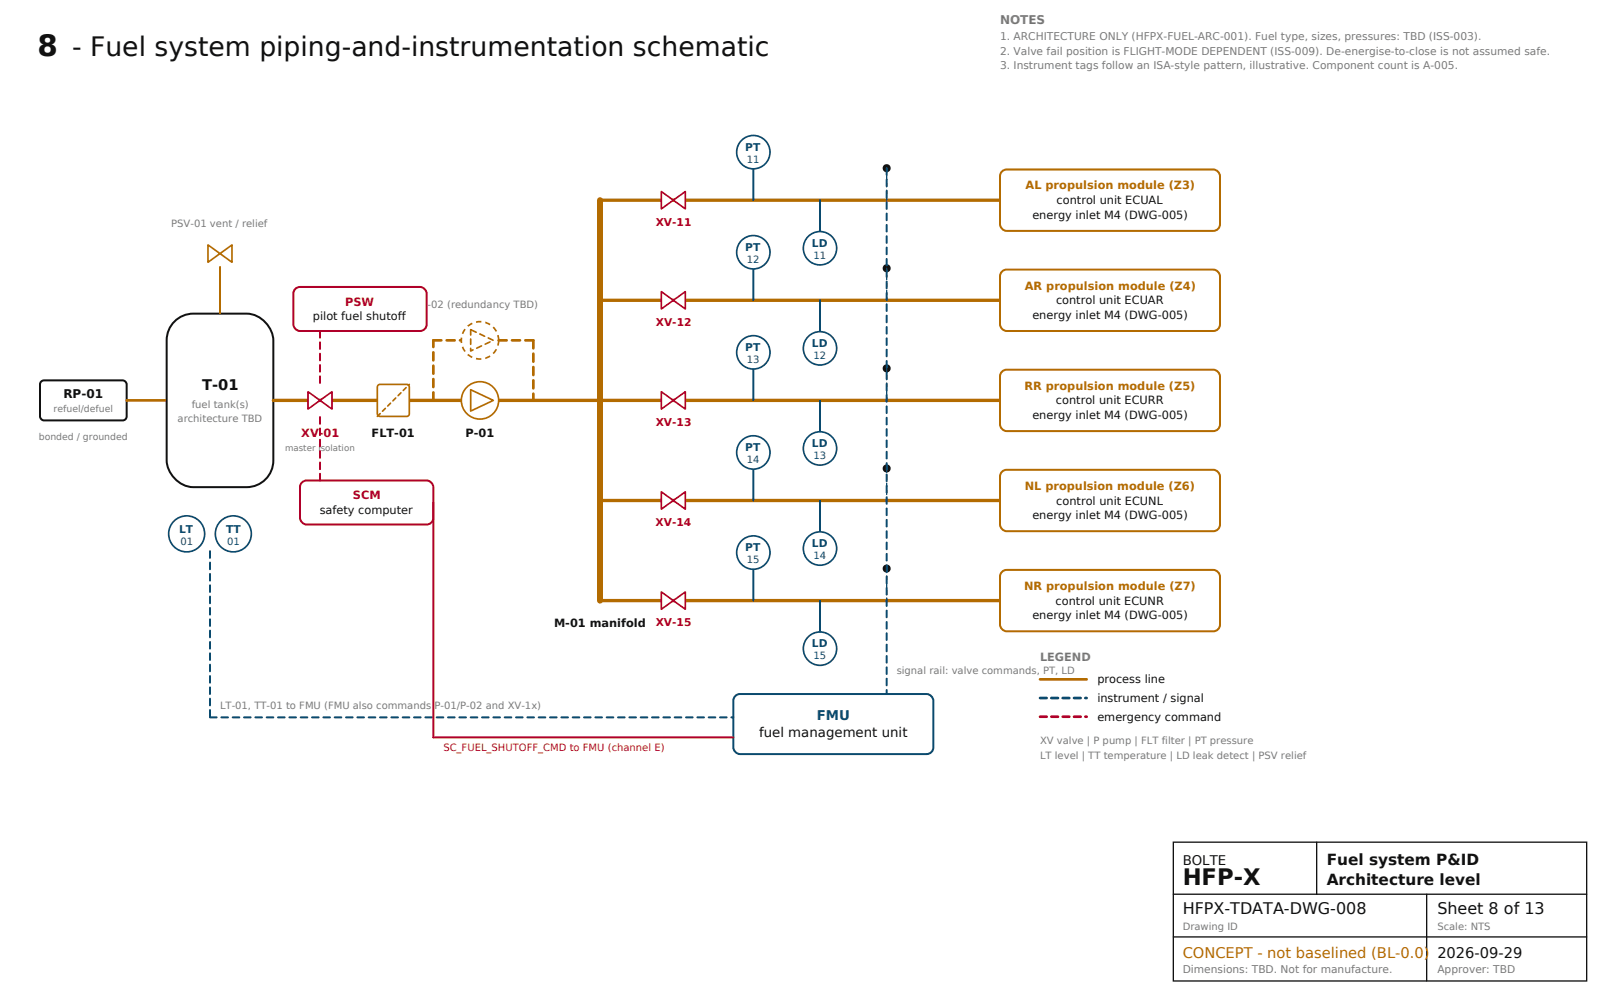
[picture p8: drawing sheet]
<svg xmlns="http://www.w3.org/2000/svg" width="635mm" height="397mm" viewBox="0 0 635 397" stroke-linecap="round" stroke-linejoin="round" font-family="sans-serif">
<path d="M16.2 151.5l1.3-.7 31.7 .1 .8 .6 .3 .9v12.7a1.59 1.59 0 0 1-1.6 1.6l-31.7-.1-.8-.6-.3-.9v-12.7z" fill="#fff" stroke="#111" stroke-width=".79" stroke-linecap="butt"/>
<path d="M50.3 158.7h15.8" fill="none" stroke="#b36b00" stroke-width="1.1"/>
<path d="M69.7 127a10.5 10.5 0 0 1 7-2.6h21.2a11.3 11.3 0 0 1 10.6 10.5v47.7a10.6 10.6 0 0 1-10.6 10.5h-21.2a11.3 11.3 0 0 1-10.6-10.5v-47.7a10.6 10.6 0 0 1 3.6-7.9z" fill="#fff" stroke="#111" stroke-width=".79" stroke-linecap="butt"/>
<path d="M87.3 105.8v18.6" fill="none" stroke="#b36b00" stroke-width=".79"/>
<g fill="#fff" stroke="#b36b00" stroke-width=".66">
<path d="M82.5 97.1l4.8 3.4-4.8 3.5z"/>
<path d="M87.3 100.5l4.8-3.4v6.9z"/>
</g>
<g fill="#fff" stroke="#0a4a6e" stroke-width=".66" stroke-linecap="butt">
<circle cx="74.1" cy="211.7" r="7.1"/>
<circle cx="92.6" cy="211.7" r="7.1"/>
</g>
<path d="M108.5 158.7h129.6" fill="none" stroke="#b36b00" stroke-width="1.3"/>
<g fill="#fff" stroke="#b0002a" stroke-width=".66">
<path d="M122.2 155.3l4.8 3.4-4.8 3.5z"/>
<path d="M127 158.7l4.8-3.4v6.9z"/>
</g>
<path d="M150 152.8l.8-.4h10.6l.6 .2 .5 .9-.3 11.2-.8 .4h-10.6l-.6-.2-.4-.9z" fill="#fff" stroke="#b36b00" stroke-width=".66" stroke-linecap="butt"/>
<path d="M149.8 165.1l12.7-12.7z" fill="#000" stroke="#b36b00" stroke-width=".66" stroke-dasharray="1.6 1.3"/>
<circle cx="190.5" cy="158.8" r="7.4" fill="#fff" stroke="#b36b00" stroke-width=".66" stroke-linecap="butt"/>
<path d="M186.8 154.5l9 4.2-9 4.3z" fill="none" stroke="#b36b00" stroke-width=".66"/>
<path d="M172 134.9h11.1M172 158.7v-23.8" fill="none" stroke="#b36b00" stroke-width="1.1" stroke-dasharray="3.2 2.1"/>
<circle cx="190.5" cy="134.9" r="7.4" fill="#fff" stroke="#b36b00" stroke-width=".66" stroke-dasharray="2.1 1.6" stroke-linecap="butt"/>
<path d="M186.8 130.7l9 4.2-9 4.3z" fill="none" stroke="#b36b00" stroke-width=".66" stroke-dasharray="2.1 1.6"/>
<path d="M197.9 134.9h13.8M211.7 134.9v23.8" fill="none" stroke="#b36b00" stroke-width="1.1" stroke-dasharray="3.2 2.1"/>
<path d="M238.1 79.4v158.7" fill="none" stroke="#b36b00" stroke-width="2.4"/>
<path d="M238.1 79.4h158.8" fill="none" stroke="#b36b00" stroke-width="1.3"/>
<g fill="#fff" stroke="#b0002a" stroke-width=".66">
<path d="M262.5 75.9l4.7 3.5-4.7 3.4z"/>
<path d="M267.2 79.4l4.8-3.5v6.9z"/>
</g>
<path d="M299 67.2v12.2" fill="none" stroke="#0a4a6e" stroke-width=".79"/>
<circle cx="299" cy="60.3" r="6.6" fill="#fff" stroke="#0a4a6e" stroke-width=".66" stroke-linecap="butt"/>
<path d="M325.4 79.4v12.1" fill="none" stroke="#0a4a6e" stroke-width=".79"/>
<circle cx="325.4" cy="98.4" r="6.6" fill="#fff" stroke="#0a4a6e" stroke-width=".66" stroke-linecap="butt"/>
<circle cx="351.9" cy="66.7" r="1.6" fill="#111"/>
<path d="M351.9 66.7v12.7" fill="none" stroke="#0a4a6e" stroke-width=".53" stroke-dasharray="1.6 1.3"/>
<path d="M397.5 68.2l.9-.7 1.1-.3 82.6 .1 1.5 1 .6 1.5-.1 19.7-.9 1.5-1.7 .5h-82.6l-1.4-1.1-.6-1.5v-19.1z" fill="#fff" stroke="#b36b00" stroke-width=".79" stroke-linecap="butt"/>
<path d="M238.1 119.1h158.8" fill="none" stroke="#b36b00" stroke-width="1.3"/>
<g fill="#fff" stroke="#b0002a" stroke-width=".66">
<path d="M262.5 115.6l4.7 3.5-4.7 3.4z"/>
<path d="M267.2 119.1l4.8-3.5v6.9z"/>
</g>
<path d="M299 106.9v12.2" fill="none" stroke="#0a4a6e" stroke-width=".79"/>
<circle cx="299" cy="100" r="6.6" fill="#fff" stroke="#0a4a6e" stroke-width=".66" stroke-linecap="butt"/>
<path d="M325.4 119.1v12.1" fill="none" stroke="#0a4a6e" stroke-width=".79"/>
<circle cx="325.4" cy="138.1" r="6.6" fill="#fff" stroke="#0a4a6e" stroke-width=".66" stroke-linecap="butt"/>
<circle cx="351.9" cy="106.4" r="1.6" fill="#111"/>
<path d="M351.9 106.4v12.7" fill="none" stroke="#0a4a6e" stroke-width=".53" stroke-dasharray="1.6 1.3"/>
<path d="M397.5 107.9l.9-.7 1.1-.3 82.6 .1 1.5 1 .6 1.5-.1 19.7-.9 1.5-1.7 .5-82.6-.1-1.4-1-.6-1.5v-19.1z" fill="#fff" stroke="#b36b00" stroke-width=".79" stroke-linecap="butt"/>
<path d="M238.1 158.7h158.8" fill="none" stroke="#b36b00" stroke-width="1.3"/>
<g fill="#fff" stroke="#b0002a" stroke-width=".66">
<path d="M262.5 155.3l4.7 3.4-4.7 3.5z"/>
<path d="M267.2 158.7l4.8-3.4v6.9z"/>
</g>
<path d="M299 146.6v12.1" fill="none" stroke="#0a4a6e" stroke-width=".79"/>
<circle cx="299" cy="139.7" r="6.6" fill="#fff" stroke="#0a4a6e" stroke-width=".66" stroke-linecap="butt"/>
<path d="M325.4 158.7v12.2" fill="none" stroke="#0a4a6e" stroke-width=".79"/>
<circle cx="325.4" cy="177.8" r="6.6" fill="#fff" stroke="#0a4a6e" stroke-width=".66" stroke-linecap="butt"/>
<circle cx="351.9" cy="146.1" r="1.6" fill="#111"/>
<path d="M351.9 146v12.7" fill="none" stroke="#0a4a6e" stroke-width=".53" stroke-dasharray="1.6 1.3"/>
<path d="M397.5 147.6l.9-.8 1.1-.2 82.6 .1 1.5 1 .6 1.5-.1 19.7-.9 1.4-1.7 .6-82.6-.1-1.4-1-.6-1.5v-19.1z" fill="#fff" stroke="#b36b00" stroke-width=".79" stroke-linecap="butt"/>
<path d="M238.1 198.4h158.8" fill="none" stroke="#b36b00" stroke-width="1.3"/>
<g fill="#fff" stroke="#b0002a" stroke-width=".66">
<path d="M262.5 195l4.7 3.4-4.7 3.5z"/>
<path d="M267.2 198.4l4.8-3.4v6.9z"/>
</g>
<path d="M299 186.3v12.1" fill="none" stroke="#0a4a6e" stroke-width=".79"/>
<circle cx="299" cy="179.4" r="6.6" fill="#fff" stroke="#0a4a6e" stroke-width=".66" stroke-linecap="butt"/>
<path d="M325.4 198.4v12.2" fill="none" stroke="#0a4a6e" stroke-width=".79"/>
<circle cx="325.4" cy="217.5" r="6.6" fill="#fff" stroke="#0a4a6e" stroke-width=".66" stroke-linecap="butt"/>
<circle cx="351.9" cy="185.7" r="1.6" fill="#111"/>
<path d="M351.9 185.7v12.7" fill="none" stroke="#0a4a6e" stroke-width=".53" stroke-dasharray="1.6 1.3"/>
<path d="M397.5 187.3l.9-.8 1.1-.2 82.6 .1 1.5 1 .6 1.5-.1 19.7-.9 1.4-1.7 .6-82.6-.1-1.4-1-.6-1.5v-19.1z" fill="#fff" stroke="#b36b00" stroke-width=".79" stroke-linecap="butt"/>
<path d="M238.1 238.1h158.8" fill="none" stroke="#b36b00" stroke-width="1.3"/>
<g fill="#fff" stroke="#b0002a" stroke-width=".66">
<path d="M262.5 234.7l4.7 3.4-4.7 3.5z"/>
<path d="M267.2 238.1l4.8-3.4v6.9z"/>
</g>
<path d="M299 226v12.1" fill="none" stroke="#0a4a6e" stroke-width=".79"/>
<circle cx="299" cy="219.1" r="6.6" fill="#fff" stroke="#0a4a6e" stroke-width=".66" stroke-linecap="butt"/>
<path d="M325.4 238.1v12.2" fill="none" stroke="#0a4a6e" stroke-width=".79"/>
<circle cx="325.4" cy="257.2" r="6.6" fill="#fff" stroke="#0a4a6e" stroke-width=".66" stroke-linecap="butt"/>
<circle cx="351.9" cy="225.4" r="1.6" fill="#111"/>
<path d="M351.9 225.4v12.7" fill="none" stroke="#0a4a6e" stroke-width=".53" stroke-dasharray="1.6 1.3"/>
<path d="M397.5 226.9l.9-.7 1.1-.2h82.6l1.5 1.1 .6 1.5-.1 19.7-.9 1.4-1.7 .6-82.6-.1-1.4-1-.6-1.6v-19z" fill="#fff" stroke="#b36b00" stroke-width=".79" stroke-linecap="butt"/>
<path d="M291.6 276.2l.9-.8 1.2-.2 74.7 .1 1.4 1 .6 1.5-.1 19.1-.9 1.5-1.6 .6-74.7-.1-1.5-1-.6-1.6v-18.5z" fill="#fff" stroke="#0a4a6e" stroke-width=".79" stroke-linecap="butt"/>
<path d="M351.9 66.7v208.5M83.3 218.5v65.9M83.3 284.4h207.7" fill="none" stroke="#0a4a6e" stroke-width=".79" stroke-dasharray="2.6 1.9"/>
<path d="M119.6 191.5l.9-.7 1.2-.3 48.2 .1 1.5 1 .6 1.5-.1 12.8-.9 1.5-1.7 .6-48.2-.1-1.5-1-.5-1.6v-12.2z" fill="#fff" stroke="#b0002a" stroke-width=".79" stroke-linecap="butt"/>
<path d="M127 190.5v-25.1" fill="none" stroke="#b0002a" stroke-width=".79" stroke-dasharray="2.6 1.9"/>
<path d="M117 114.8l.9-.8 1.2-.2 48.2 .1 1.5 1 .5 1.5v12.8l-1 1.5-1.6 .5-48.2-.1-1.5-1-.6-1.5v-12.2z" fill="#fff" stroke="#b0002a" stroke-width=".79" stroke-linecap="butt"/>
<path d="M127 131.2v20.9" fill="none" stroke="#b0002a" stroke-width=".79" stroke-dasharray="2.6 1.9"/>
<path d="M172 199.2v93.2h119" fill="none" stroke="#b0002a" stroke-width=".79"/>
<path d="M412.7 269.3h18.6" fill="none" stroke="#b36b00" stroke-width="1.1"/>
<path d="M412.7 276.8h18.6" fill="none" stroke="#0a4a6e" stroke-width="1.1" stroke-dasharray="2.6 1.9"/>
<path d="M412.7 284.2h18.6" fill="none" stroke="#b0002a" stroke-width="1.1" stroke-dasharray="2.6 1.9"/>
<path d="M465.7 333.9h164v55h-164zM522.6 333.9v20.6M465.7 354.5h164M566.2 354.5v34.4M465.7 371.5h164" fill="none" stroke="#111" stroke-width=".53"/>
<text font-size="11.6" fill="#111" x="14.8" y="22.2">8 - Fuel system piping-and-instrumentation schematic</text>
<text font-size="9" fill="#111" x="469.4" y="350.8">HFP-X</text>
<g font-size="6.3" fill="#111">
<text x="469.4" y="362.5">HFPX-TDATA-DWG-008</text>
<text x="570.4" y="362.5">Sheet 8 of 13</text>
</g>
<g font-size="6.1" fill="#111">
<text x="526.5" y="342.9">Fuel system P&amp;ID</text>
<text x="526.5" y="350.8">Architecture level</text>
</g>
<g font-size="5.8" fill="#111">
<text x="80.3" y="154.8">T-01</text>
<text x="570.4" y="379.9">2026-09-29</text>
</g>
<text font-size="5.8" fill="#b36b00" x="469.4" y="379.9">CONCEPT - not baselined (BL-0.0)</text>
<text font-size="5.3" fill="#0a4a6e" x="324.1" y="285.6">FMU</text>
<g font-size="5.3" fill="#111">
<text x="301.2" y="292.2">fuel management unit</text>
<text x="469.4" y="342.9">BOLTE</text>
</g>
<text font-size="4.8" fill="#7a7a7a" x="396.9" y="9.5">NOTES</text>
<text font-size="4.8" fill="#111" x="25.1" y="157.7">RP-01</text>
<g font-size="4.5" fill="#b36b00">
<text x="407" y="75.1">AL propulsion module (Z3)</text>
<text x="406.7" y="114.8">AR propulsion module (Z4)</text>
<text x="406.6" y="154.5">RR propulsion module (Z5)</text>
<text x="406.7" y="194.2">NL propulsion module (Z6)</text>
<text x="406.4" y="233.9">NR propulsion module (Z7)</text>
</g>
<g font-size="4.5" fill="#111">
<text x="419.4" y="80.9">control unit ECUAL</text>
<text x="409.7" y="86.8">energy inlet M4 (DWG-005)</text>
<text x="419.1" y="120.6">control unit ECUAR</text>
<text x="124.2" y="127">pilot fuel shutoff</text>
<text x="409.7" y="126.4">energy inlet M4 (DWG-005)</text>
<text x="419.1" y="160.3">control unit ECURR</text>
<text x="409.7" y="166.2">energy inlet M4 (DWG-005)</text>
<text x="147.5" y="173.3">FLT-01</text>
<text x="184.7" y="173.3">P-01</text>
<text x="126.9" y="203.7">safety computer</text>
<text x="419.2" y="200">control unit ECUNL</text>
<text x="409.7" y="205.8">energy inlet M4 (DWG-005)</text>
<text x="419" y="239.7">control unit ECUNR</text>
<text x="409.7" y="245.5">energy inlet M4 (DWG-005)</text>
<text x="219.9" y="248.7">M-01 manifold</text>
<text x="435.5" y="270.9">process line</text>
<text x="435.5" y="278.3">instrument / signal</text>
<text x="435.5" y="285.7">emergency command</text>
</g>
<g font-size="4.5" fill="#b0002a">
<text x="137" y="121.2">PSW</text>
<text x="119.6" y="173.3">XV-01</text>
<text x="140.1" y="197.9">SCM</text>
</g>
<text font-size="4.5" fill="#7a7a7a" x="412.7" y="261.9">LEGEND</text>
<g font-size="4.2" fill="#7a7a7a">
<text x="396.9" y="15.9">1. ARCHITECTURE ONLY (HFPX-FUEL-ARC-001). Fuel type, sizes, pressures: TBD (ISS-003).</text>
<text x="396.9" y="21.7">2. Valve fail position is FLIGHT-MODE DEPENDENT (ISS-009). De-energise-to-close is not assumed safe.</text>
<text x="396.9" y="27.5">3. Instrument tags follow an ISA-style pattern, illustrative. Component count is A-005.</text>
<text x="469.4" y="385.8">Dimensions: TBD. Not for manufacture.</text>
<text x="570.4" y="385.8">Approver: TBD</text>
</g>
<g font-size="4.2" fill="#0a4a6e">
<text x="295.8" y="59.8">PT</text>
<text x="295.8" y="99.5">PT</text>
<text x="322.2" y="97.9">LD</text>
<text x="322.2" y="137.6">LD</text>
<text x="295.8" y="139.2">PT</text>
<text x="295.8" y="178.9">PT</text>
<text x="322.2" y="177.3">LD</text>
<text x="71.1" y="211.1">LT</text>
<text x="89.7" y="211.1">TT</text>
<text x="295.8" y="218.5">PT</text>
<text x="322.2" y="217">LD</text>
<text x="322.2" y="256.6">LD</text>
</g>
<g font-size="4.2" fill="#b0002a">
<text x="260.2" y="89.4">XV-11</text>
<text x="260.3" y="129.1">XV-12</text>
<text x="260.3" y="168.8">XV-13</text>
<text x="260.2" y="208.5">XV-14</text>
<text x="260.2" y="248.2">XV-15</text>
</g>
<g font-size="4" fill="#0a4a6e">
<text x="296.4" y="64.6">11</text>
<text x="296.4" y="104.2">12</text>
<text x="322.9" y="102.7">11</text>
<text x="296.4" y="143.9">13</text>
<text x="322.9" y="142.3">12</text>
<text x="296.3" y="183.6">14</text>
<text x="322.9" y="182">13</text>
<text x="71.6" y="215.9">01</text>
<text x="90.1" y="215.9">01</text>
<text x="322.8" y="221.7">14</text>
<text x="296.4" y="223.3">15</text>
<text x="322.9" y="261.4">15</text>
</g>
<g font-size="4" fill="#7a7a7a">
<text x="68" y="90">PSV-01 vent / relief</text>
<text x="167.3" y="122.2">P-02 (redundancy TBD)</text>
<text x="76.1" y="161.9">fuel tank(s)</text>
<text x="70.5" y="167.2">architecture TBD</text>
<text x="355.9" y="267.2">signal rail: valve commands, PT, LD</text>
<text x="87.3" y="281">LT-01, TT-01 to FMU (FMU also commands P-01/P-02 and XV-1x)</text>
<text x="412.7" y="295">XV valve | P pump | FLT filter | PT pressure</text>
<text x="412.7" y="301.1">LT level | TT temperature | LD leak detect | PSV relief</text>
<text x="469.4" y="368.8">Drawing ID</text>
<text x="570.4" y="368.8">Scale: NTS</text>
</g>
<text font-size="4" fill="#b0002a" x="175.9" y="297.7">SC_FUEL_SHUTOFF_CMD to FMU (channel E)</text>
<g font-size="3.7" fill="#7a7a7a">
<text x="21.3" y="163.5">refuel/defuel</text>
<text x="15.4" y="174.6">bonded / grounded</text>
</g>
<text font-size="3.4" fill="#7a7a7a" x="113.1" y="178.9">master isolation</text>
</svg>
